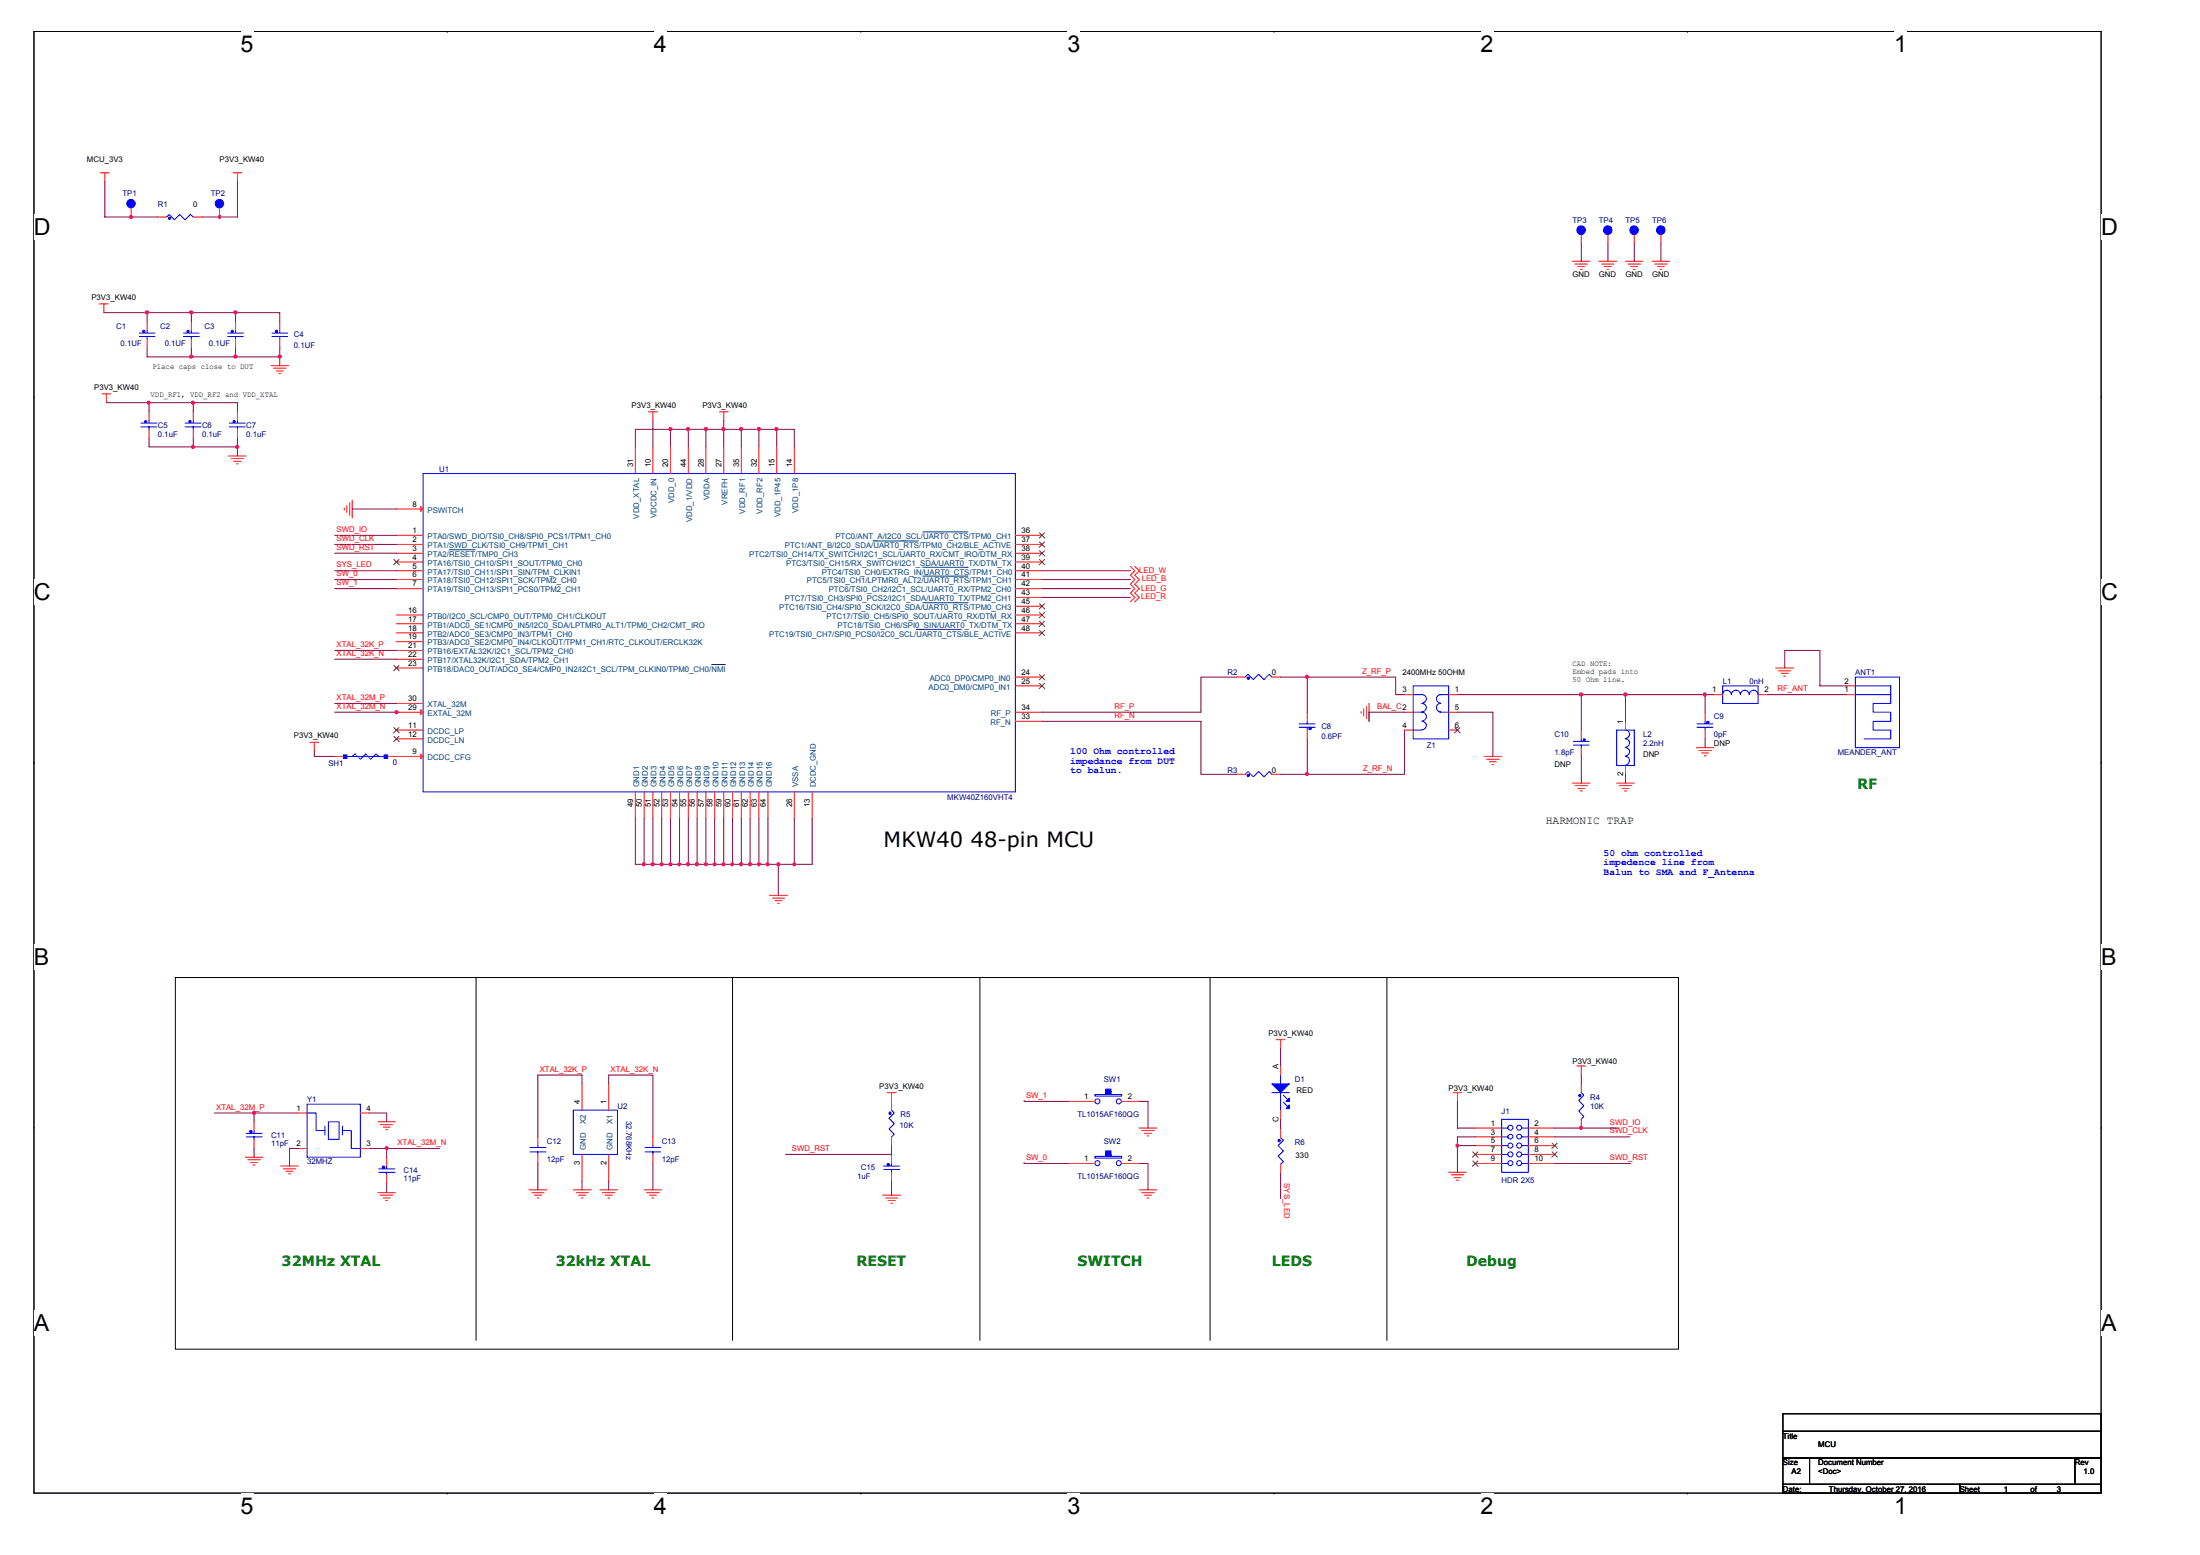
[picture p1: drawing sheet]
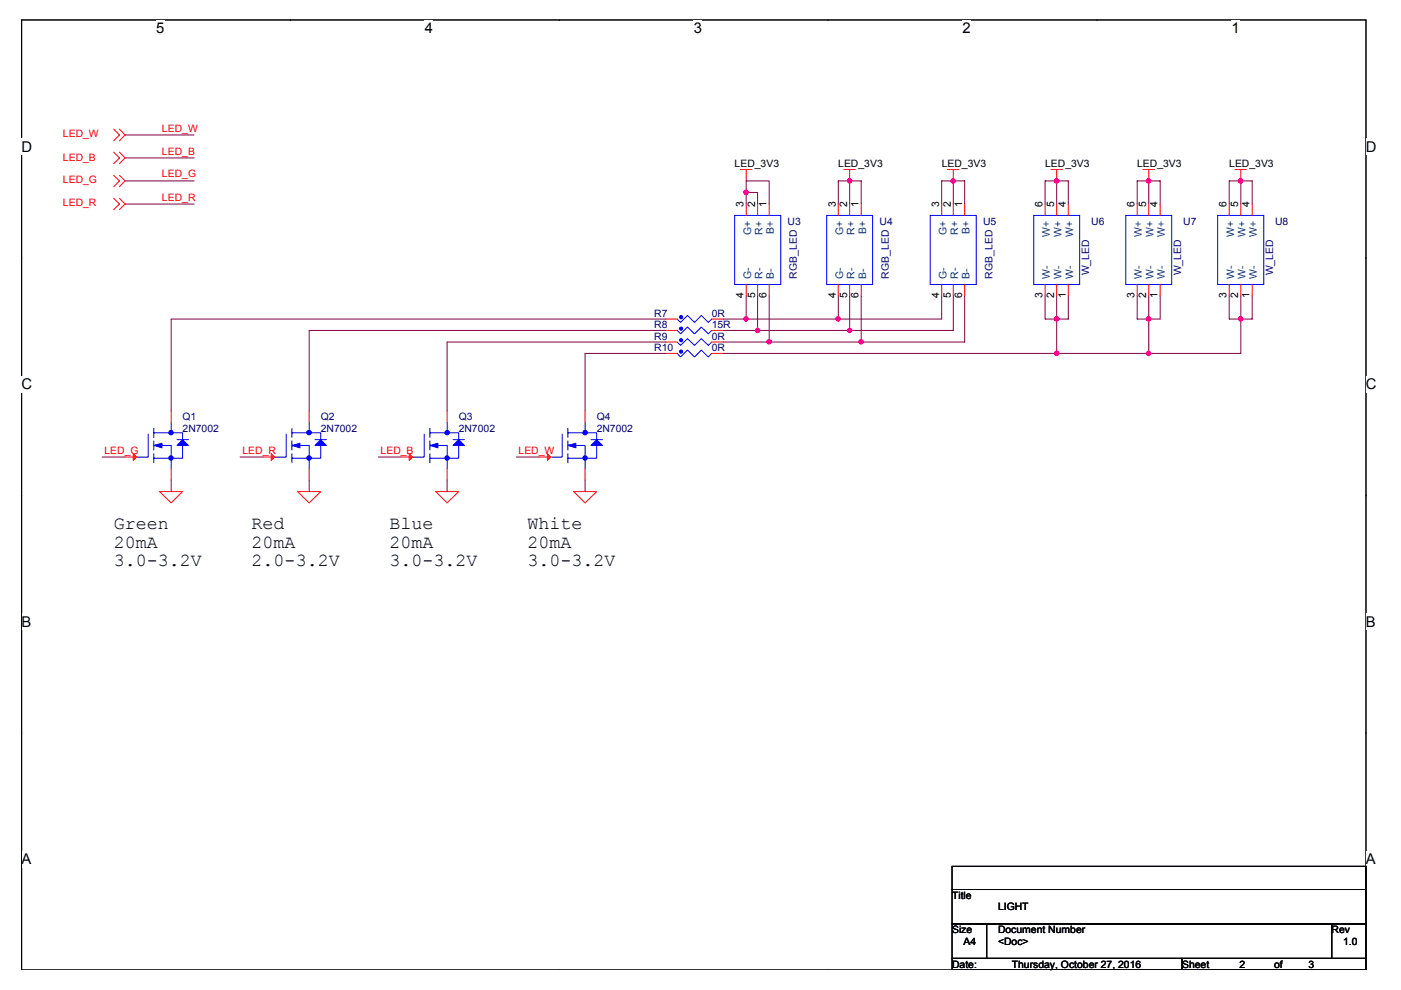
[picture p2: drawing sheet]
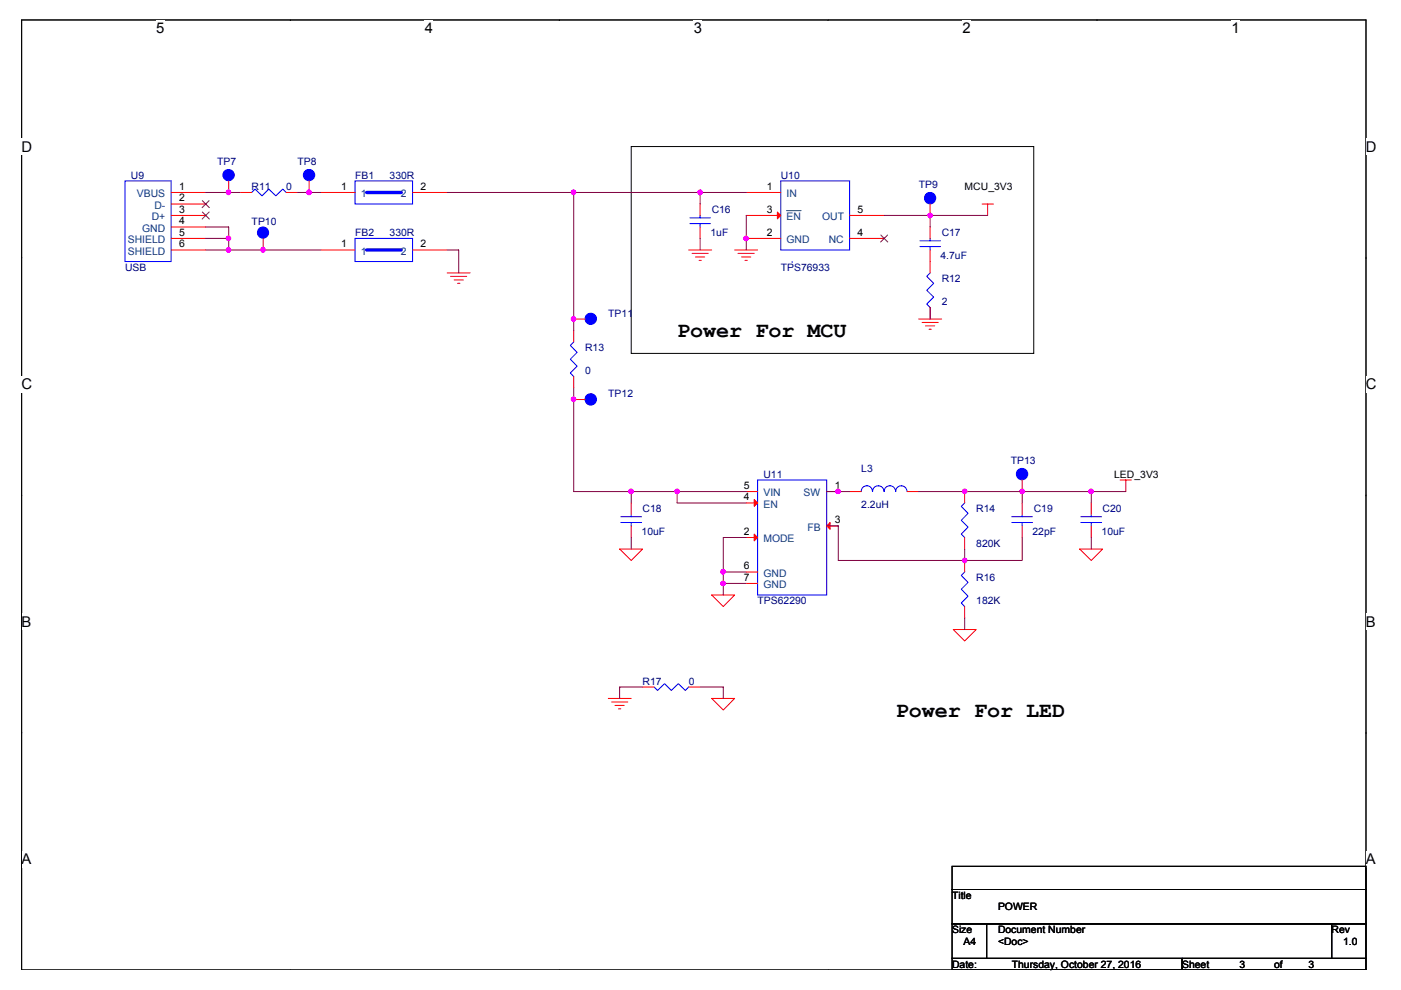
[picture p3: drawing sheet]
# OrCAD Capture schematic BLE LIGHT.DSN

## Sheets
1 MCU: size A2; title: MCU; rev: 1.0; company: IoT-Studio
2 LIGHT: size A4; title: LIGHT
3 POWER: size A4; title: POWER

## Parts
sheet LIGHT
Q1  2N7002  [sot23]
Q2  2N7002  [sot23]
Q3  2N7002  [sot23]
Q4  2N7002  [sot23]
R7  0R  [s_0603]
R8  15R  [s_0603]
R9  0R  [s_0603]
R10  0R  [s_0603]
U3  RGB_LED  [rgb5050]
U4  RGB_LED  [rgb5050]
U5  RGB_LED  [rgb5050]
U6  W_LED  [rgb5050]
U7  W_LED  [rgb5050]
U8  W_LED  [rgb5050]
sheet MCU
ANT1  MEANDER_ANT  [F_ANTENNA_DIG528-2B]
C1  0.1UF  [s_0603]
C2  0.1UF  [s_0603]
C3  0.1UF  [s_0603]
C4  0.1UF  [s_0603]
C5  0.1uF  [s_0603]
C6  0.1uF  [s_0603]
C7  0.1uF  [s_0603]
C8  0.6PF  [s_0402]
C9  0pF  [s_0402]
C10  1.8pF  [s_0402]
C11  11pF  [s_0603]
C12  12pF  [s_0603]
C13  12pF  [s_0603]
C14  11pF  [s_0603]
C15  1uF  [s_0603]
D1  RED  [s_0603_led_m]
J1  HDR 2X5  [SHDR0S127P5X2_800X400X500]
L1  0nH  [s_0402]
L2  2.2nH  [s_0402]
R1  0  [s_0603]
R2  0  [s_0402]
R3  0  [s_0402]
R4  10K  [s_0603]
R5  10K  [s_0603]
R6  330  [s_0603]
SH1  0  [s_0603]
SW1  TL1015AF160QG  [sw_2p_2x6x2_5]
SW2  TL1015AF160QG  [sw_2p_2x6x2_5]
TP1  TPAD_030  [tp_c_mm_1_0]
TP2  TPAD_030  [tp_c_mm_1_0]
TP3  TEST POINT WHITE  [tp_c_mm_1_0]
TP4  TEST POINT WHITE  [tp_c_mm_1_0]
TP5  TEST POINT WHITE  [tp_c_mm_1_0]
TP6  TEST POINT WHITE  [tp_c_mm_1_0]
U1  MKW40Z160VHT4  [qfn50p700x700x80-48n]
U2  32.768KHz  [MC146]
Y1  32MHZ  [OSCCC320X500X100-4N]
Z1  2400MHz 50OHM  [XFMR_HHM1525_2x1_25mm_6P]
sheet POWER
C16  1uF  [s_0603]
C17  4.7uF  [s_0603]
C18  10uF  [s_0603]
C19  22pF  [s_0603]
C20  10uF  [s_0603]
FB1  330R  [s_0805]
FB2  330R  [s_0805]
L3  2.2uH  [l_3x3]
R11  0  [s_0603]
R12  2  [s_0603]
R13  0  [s_0603]
R14  820K  [s_0603]
R16  182K  [s_0603]
R17  0  [s_0603]
TP7  TPAD_040  [tp_c_mm_1_0]
TP8  TPAD_040  [tp_c_mm_1_0]
TP9  TPAD_040  [tp_c_mm_1_0]
TP10  TPAD_040  [tp_c_mm_1_0]
TP11  TPAD_040  [tp_c_mm_1_0]
TP12  TPAD_040  [tp_c_mm_1_0]
TP13  TPAD_040  [tp_c_mm_1_0]
U9  USB  [usb_a_male]
U10  TPS76933  [SOP95P275X140-6N]
U11  TPS62290  [PSON65P200X200X80]

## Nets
GND: ANT1.2 C1.2 C2.2 C3.2 C4.2 C5.2 C6.2 C7.2 C9.2 C10.2 C11.2 C12.2 C13.2 C14.2 C15.2 C16.2 FB2.2 J1.3(A2) J1.5(A3) L2.2 R12.1 R17.2 SW1.2(S2) SW2.2(S2) TP3.1(Pin1) TP4.1(Pin1) TP5.1(Pin1) TP6.1(Pin1) U1.8(PSWITCH) U1.13(DCDC_GND) U1.26(VSSA) U1.49(GND1) U1.50(GND2) U1.51(GND3) U1.52(GND4) U1.53(GND5) U1.54(GND6) U1.55(GND7) U1.56(GND8) U1.57(GND9) U1.58(GND10) U1.59(GND11) U1.60(GND12) U1.61(GND13) U1.62(GND14) U1.63(GND15) U1.64(GND16) U2.2(GND) U2.3(GND) U10.2(GND) U10.3(~{EN}) Y1.2 Y1.4 Z1.2(UNBAL2) Z1.5(CT)
GND_LED: C18.2 C20.2 Q1.2(SOURCE) Q2.2(SOURCE) Q3.2(SOURCE) Q4.2(SOURCE) R16.1 R17.1 U11.2(MODE) U11.6(GND) U11.7(GND)
P3V3_KW40: C1.1 C2.1 C3.1 C4.1 C5.1 C6.1 C7.1 D1.A(ANODE) J1.1(A1) R1.2 R4.1 R5.1 SH1.1 TP2.1(Pin1) U1.10(VDCDC_IN) U1.14(VDD_1P8) U1.15(VDD_1P45) U1.20(VDD_0) U1.27(VREFH) U1.28(VDDA) U1.31(VDD_XTAL) U1.32(VDD_RF2) U1.35(VDD_RF1) U1.44(VDD_1/VDD)
LED_3V3: C19.1 C20.1 L3.2 R14.2 TP13.1(Pin1) U3.1(B+) U3.2(R+) U3.3(G+) U4.1(B+) U4.2(R+) U4.3(G+) U5.1(B+) U5.2(R+) U5.3(G+) U6.4(W+) U6.5(W+) U6.6(W+) U7.4(W+) U7.5(W+) U7.6(W+) U8.4(W+) U8.5(W+) U8.6(W+)
LED_B: Q3.1(GATE) U1.41(PTC5/TSI0_CH1/LPTMR0_ALT2/~{UART0_RTS}/TPM1_CH1)
LED_G: Q1.1(GATE) U1.42(PTC6/TSI0_CH2/I2C1_SCL/UART0_RX/TPM2_CH0)
LED_R: Q2.1(GATE) U1.43(PTC7/TSI0_CH3/SPI0_PCS2/I2C1_SDA/UART0_TX/TPM2_CH1)
LED_W: Q4.1(GATE) U1.40(PTC4/TSI0_CH0/EXTRG_IN/~{UART0_CTS}/TPM1_CH0)
MCU_3V3: C17.1 R1.1 TP1.1(Pin1) TP9.1(Pin1) U10.5(OUT)
RF_ANT: ANT1.1 L1.2
RF_N: R3.1 U1.33(RF_N)
RF_P: R2.1 U1.34(RF_P)
SW_0: SW2.1(S1) U1.6(PTA18/TSI0_CH12/SPI1_SCK/TPM2_CH0)
SW_1: SW1.1(S1) U1.7(PTA19/TSI0_CH13/SPI1_PCS0/TPM2_CH1)
SWD_CLK: J1.4(B2) U1.2(PTA1/SWD_CLK/TSI0_CH9/TPM1_CH1)
SWD_IO: J1.2(B1) R4.2 U1.1(PTA0/SWD_DIO/TSI0_CH8/SPI0_PCS1/TPM1_CH0)
SWD_RST: C15.1 J1.10(B5) R5.2 U1.3(PTA2/~{RESET}/TMP0_CH3)
SYS_LED: R6.2 U1.5(PTA17/TSI0_CH11/SPI1_SIN/TPM_CLKIN1)
XTAL_32K_N: C13.1 U1.22(PTB17/XTAL32K/I2C1_SDA/TPM2_CH1) U2.1(X1)
XTAL_32K_P: C12.1 U1.21(PTB16/EXTAL32K/I2C1_SCL/TPM2_CH0) U2.4(X2)
XTAL_32M_N: C14.1 U1.29(EXTAL_32M) Y1.3
XTAL_32M_P: C11.1 U1.30(XTAL_32M) Y1.1
Z_RF_N: C8.1 R3.2 Z1.4(BAL4)
Z_RF_P: C8.2 R2.2 Z1.3(BAL3)
N217210: C18.1 R13.1 TP12.1(Pin1) U11.4(EN) U11.5(VIN)
N217344: L3.1 U11.1(SW)
N217348: C19.2 R14.1 R16.2 U11.3(FB)
N232181: C16.1 FB1.2 R13.2 TP11.1(Pin1) U10.1(IN)
N237868: C9.1 C10.1 L1.1 L2.1 Z1.1(UNBAL1)
N239502: D1.C(CATHODE) R6.1
N253866: R11.1 TP7.1(Pin1) U9.1(VBUS)
N253870: FB1.1 R11.2 TP8.1(Pin1)
N255096: FB2.1 TP10.1(Pin1) U9.4(GND) U9.5(SHIELD) U9.6(SHIELD)
N283171: R7.2 U3.4(G-) U4.4(G-) U5.4(G-)
N283195: R8.2 U3.5(R-) U4.5(R-) U5.5(R-)
N283226: R9.2 U3.6(B-) U4.6(B-) U5.6(B-)
N284541: R10.2 U6.1(W-) U6.2(W-) U6.3(W-) U7.1(W-) U7.2(W-) U7.3(W-) U8.1(W-) U8.2(W-) U8.3(W-)
N284817: Q2.3(DRAIN) R8.1
N285427: Q1.3(DRAIN) R7.1
N285505: Q3.3(DRAIN) R9.1
N285558: Q4.3(DRAIN) R10.1
N295936: C17.2 R12.2
N296367: SH1.2 U1.9(DCDC_CFG)

Not connected (* = marked no-connect by the designer): J1 6(B3)* 7(A4)* 8(B4)* 9(A5)*; U1 4(PTA16/TSI0_CH10/SPI1_SOUT/TPM0_CH0)* 11(DCDC_LP)* 12(DCDC_LN)* 16(PTB0/I2C0_SCL/CMP0_OUT/TPM0_CH1/CLKOUT) 17(PTB1/ADC0_SE1/CMP0_IN5/I2C0_SDA/LPTMR0_ALT1/TPM0_CH2/CMT_IRO) 18(PTB2/ADC0_SE3/CMP0_IN3/TPM1_CH0) 19(PTB3/ADC0_SE2/CMP0_IN4/CLKOUT/TPM1_CH1/RTC_CLKOUT/ERCLK32K) 23(PTB18/DAC0_OUT/ADC0_SE4/CMP0_IN2/I2C1_SCL/TPM_CLKIN0/TPM0_CH0/~{NMI})* 24(ADC0_DP0/CMP0_IN0)* 25(ADC0_DM0/CMP0_IN1)* 36(PTC0/ANT_A/I2C0_SCL/~{UART0_CTS}/TPM0_CH1)* 37(PTC1/ANT_B/I2C0_SDA/~{UART0_RTS}/TPM0_CH2/BLE_ACTIVE)* 38(PTC2/TSI0_CH14/TX_SWITCH/I2C1_SCL/UART0_RX/CMT_IRO/DTM_RX)* 39(PTC3/TSI0_CH15/RX_SWITCH/I2C1_SDA/UART0_TX/DTM_TX)* 45(PTC16/TSI0_CH4/SPI0_SCK/I2C0_SDA/~{UART0_RTS}/TPM0_CH3)* 46(PTC17/TSI0_CH5/SPI0_SOUT/UART0_RX/DTM_RX)* 47(PTC18/TSI0_CH6/SPI0_SIN/UART0_TX/DTM_TX)* 48(PTC19/TSI0_CH7/SPI0_PCS0/I2C0_SCL/~{UART0_CTS}/BLE_ACTIVE)*; U9 2(D-)* 3(D+)*; U10 4(NC)*; Z1 6(NC)*

## Notes on the sheets
sheet 1
- Place caps close to DUT
- VDD_RF1, VDD_RF2 and VDD_XTAL
- CAD NOTE:
  Embed pads into
  50 Ohm line.
- 100 Ohm controlled
  impedance from DUT
  to balun.
- RF
- HARMONIC TRAP
- MKW40 48-pin MCU
- 50 ohm controlled
  impedence line from
  Balun to SMA and F_Antenna
- 32MHz XTAL
- 32kHz XTAL
- RESET
- SWITCH
- LEDS
- Debug
sheet 2
- Green
  20mA
  3.0-3.2V
- Red
  20mA
  2.0-3.2V
- Blue
  20mA
  3.0-3.2V
- White
  20mA
  3.0-3.2V
sheet 3
- Power For MCU
- Power For LED
